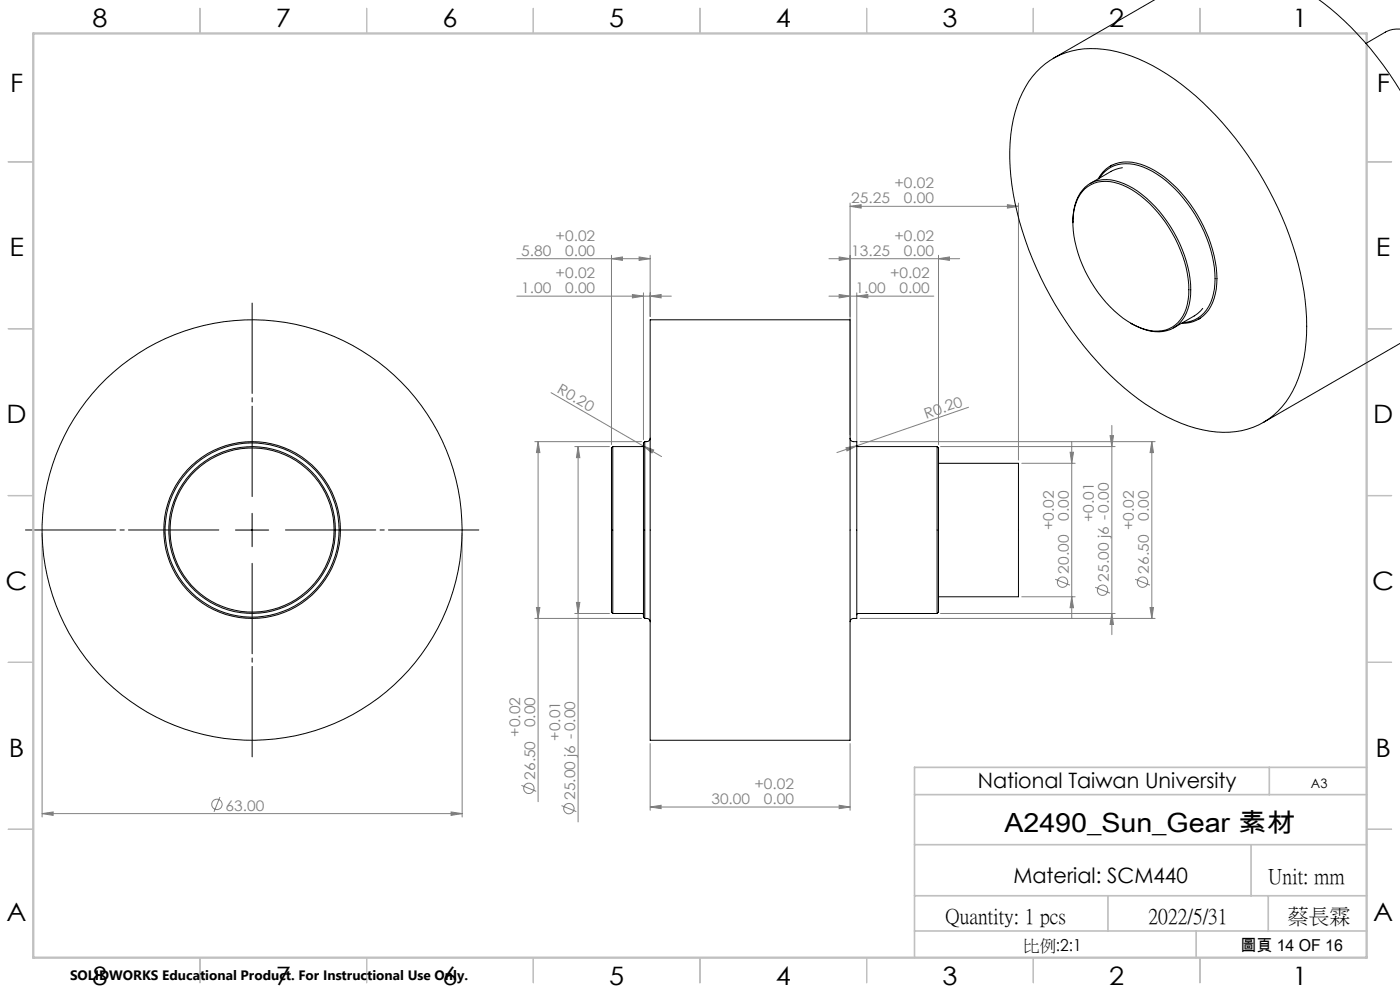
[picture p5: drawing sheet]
<svg xmlns="http://www.w3.org/2000/svg" width="420mm" height="297mm" viewBox="0 0 420 297" stroke-linecap="round" stroke-linejoin="round" font-family="sans-serif">
<g fill="none" stroke="#808080" stroke-width=".3">
<path d="M155 77.5h40.1M183.4 77.5l3.3-.5v1zM183.4 76.5v56.7M191.7 77l3.4 .5-3.4 .5zM195.1 76.5v18.4M248.7 77.5h39.2M251.7 77l3.3 .5-3.3 .5zM255 61.8l3.3-.5v1.1zM255 60.9v69.4M255 61.8h50.5M281.6 77.5l3.2-.5v1zM281.6 76.5v56.7"/>
<path d="M302.2 61.3l3.3 .5-3.3 .6zM305.5 60.9v77M155 88.8h46.4M189.7 88.3l3.3 .5-3.3 .5zM193 87.8v44M195.1 88.8l3.2-.5v1zM248.7 88.8h31.4M251.7 88.3l3.3 .5-3.3 .5zM257 88.8l3.4-.5v1zM257 87.8v44.7M165.3 117.7l33.2 19.1M160.4 132.4h32"/>
<path d="M161.4 132.4v107.9M161.4 132.4l.6 3.2h-1.1zM172.4 133.8h10.4M173.4 133.8v112.5M173.4 133.8l.6 3.4h-1.1zM193 133.7l3.1 1.2-.5 .8zM253.8 134.2l3.3-.6-3 1.5zM257.1 133.6l-6 2M258 132.4h88.5M282.2 133.8h52.3M290.5 122.1l-33.4 11.5M306.5 138.8h16"/>
<path d="M321 135.5h1.1l-.6 3.3zM321.5 132.5v52.7M333 130.6h1l-.4 3.2zM333.6 127.5v62.7M345.5 132.4v52.9M345.5 132.4l.5 3.2h-1zM12.6 159.8v85.1M138.6 159.8v85.1M306.5 178.9h16M316.5 173.6l4.5 1.8M321.5 178.9l.6 3.2h-1.1zM328.5 176l4.5 1.8"/>
<path d="M340.5 173.6l4.5 1.8M160.4 185.3h32M160.9 182.1h1.1l-.6 3.2zM172.4 183.9h10.4M172.9 180.5h1.1l-.6 3.4zM258 185.3h88.5M282.2 183.9h52.3M333.6 183.9l.4 3.2h-1zM345 182.1h1l-.5 3.2zM66 238.9l-1.8 4.4M156.4 235.4l4.5 1.8M195.1 222.8v20"/>
<path d="M255 222.8v20M12.6 243.8l3.3-.5v1.1zM12.6 243.8h126M135.3 243.3l3.3 .5-3.3 .6zM168.5 241.4l4.4 1.8M195.1 241.9l3.2-.6v1.1zM195.1 241.9h59.9M251.7 241.3l3.3 .6-3.3 .5z"/>
<circle cx="318.8" cy="174.5" r="1.55"/>
<circle cx="330.8" cy="176.9" r="1.55"/>
<circle cx="342.8" cy="174.5" r="1.55"/>
<circle cx="158.7" cy="236.3" r="1.56"/>
<circle cx="65.1" cy="241.1" r="1.55"/>
<circle cx="170.7" cy="242.3" r="1.55"/>
</g>
<path d="M65.6 158.8h-58M75.6 148.8v-58M85.6 158.8h58M75.6 168.8v58" fill="none" stroke="#000" stroke-width=".3" stroke-dasharray="30.5 1.3 1.3 1.3" stroke-dashoffset="3.4"/>
<path d="M70.6 158.9h10M75.6 153.8v10.1" fill="none" stroke="#000" stroke-width=".3"/>
<g fill="none" stroke="#c0c0c0" stroke-width=".35">
<path d="M60 2.5v7.5M110 2.5v7.5M160 2.5v7.5M210 2.5v7.5M260 2.5v7.5M310 2.5v7.5M360 2.5v7.5M2.5 48.5h7.5M410 48.5h7.5M2.5 98.5h7.5M410 98.5h7.5M2.5 148.5h7.5"/>
<path d="M410 148.5h7.5M2.5 198.5h7.5M410 198.5h7.5M2.5 248.5h7.5M410 248.5h7.5M60 287v7.5M110 287v7.5M160 287v7.5M210 287v7.5M260 287v7.5M310 287v7.5M360 287v7.5"/>
</g>
<path d="M274.4 238.2h135.6M380.8 230v8.2M410 230h-135.6v56.9M274.4 253.1h135.6M375.3 253.1v15.4M274.4 279h135.7M274.4 268.5h135.6M332.4 268.5v10.5M358.8 279v8M380.5 268.5v10.5" fill="none" stroke="#c0c0c0" stroke-width=".5"/>
<path d="M10 10h400v277h-400z" fill="none" stroke="#c0c0c0" stroke-width=".7"/>
<g fill="#808080">
<path d="M193 133.7l3.1 1.2-.5 .8z"/>
<path d="M253.8 134.2l3.3-.6-3 1.5z"/>
<path d="M195.1 88.8l3.2-.5v1zM189.7 88.3l3.3 .5-3.3 .5zM191.7 77l3.4 .5-3.4 .5zM183.4 77.5l3.3-.5v1zM281.6 77.5l3.2-.5v1zM251.7 77l3.3 .5-3.3 .5zM302.2 61.3l3.3 .5-3.3 .6zM255 61.8l3.3-.5v1.1z"/>
<path d="M12.6 243.8l3.3-.5v1.1zM135.3 243.3l3.3 .5-3.3 .6zM195.1 241.9l3.2-.6v1.1zM251.7 241.3l3.3 .6-3.3 .5zM251.7 88.3l3.3 .5-3.3 .5zM257 88.8l3.4-.5v1z"/>
<path d="M161.4 132.4l.6 3.2h-1.1zM160.9 182.1h1.1l-.6 3.2zM173.4 133.8l.6 3.4h-1.1zM172.9 180.5h1.1l-.6 3.4zM345.5 132.4l.5 3.2h-1zM345 182.1h1l-.5 3.2zM333 130.6h1l-.4 3.2zM333.6 183.9l.4 3.2h-1zM321 135.5h1.1l-.6 3.3zM321.5 178.9l.6 3.2h-1.1z"/>
</g>
<g fill="none" stroke="#000" stroke-width=".3">
<path d="M346.4 -.1l-30.4 17.6M395.7 0a94.8 94.8 0 0 1 24.3 27.1M420 8.7a7.7 7.7 0 0 0-4.4 .9l-5.8 3.4M310.9 21.6a22.6 22.6 0 0 1 20.1-6.8 51.3 51.3 0 0 1 25.6 12.2 102.5 102.5 0 0 1 34.9 63 46.8 46.8 0 0 1-3.7 27.2 22.7 22.7 0 0 1-24.9 12 53.5 53.5 0 0 1-25.6-13 103.1 103.1 0 0 1-33.7-60.7 48.3 48.3 0 0 1 3.1-27.7 23 23 0 0 1 4.2-6.2zM325.5 56.5a10.5 10.5 0 0 1 11.4-1 35.7 35.7 0 0 1 17.3 19.5 25.1 25.1 0 0 1 1.2 18.7 9.2 9.2 0 0 1-11.8 5 30.4 30.4 0 0 1-16.3-14.2 34.3 34.3 0 0 1-5.3-20 12.9 12.9 0 0 1 3.5-8zM329.5 53.6a10 10 0 0 1 12.7-4.4 33.4 33.4 0 0 1 16.9 15 36.7 36.7 0 0 1 5.8 22.4 11 11 0 0 1-6.9 9.8l-3.6 .5M329.8 53.4a9.4 9.4 0 0 1 10.4-4.1 28.7 28.7 0 0 1 16.1 11.7 38.3 38.3 0 0 1 8.2 24.1 11.9 11.9 0 0 1-6 10.7l-2.2 .7-1.5 .2M333.5 49.5l-.4 .3M336.7 50.3l-3 .9-6.6 3.8M321.9 66.7a13.7 13.7 0 0 1 4.6-11.4 11.7 11.7 0 0 1 12 .4 37.8 37.8 0 0 1 16.9 20.9 24.7 24.7 0 0 1 .5 17.2 9.3 9.3 0 0 1-11.9 5.2l-2.7-1.1-2-1M195.1 95.8h59.9v126.1h-59.9zM360.1 95.4l-.5 .3"/>
<path d="M360.8 92.4l-1.5 1.6-1 .7-6.3 3.6M420 102.9l-41 23.7M183.8 133.8v50.1M183.8 133.8l-.4 .5v49.1l.4 .5M193 133.5l-.3 .3h-8.9M193.4 132.4v52.9M193.4 132.4l-.4 .3v52.3l.4 .3M195.1 131.3a1.09 1.09 0 0 1-1.1 1.1h-.6M255 131.3a1.09 1.09 0 0 0 1 1.1h1v52.9h-1a1.02 1.02 0 0 0-1 1M257 133.5l.4 .3h23.7M281.1 133.8v50.1M281.1 133.8l.5 .5v49.1l-.5 .5"/>
<path d="M281.6 138.8h23.9v40.1h-23.9M183.8 183.9h9l.2 .4M193.4 185.3a1.21 1.21 0 0 1 1.6 .9l.1 .1M281.1 183.9h-23.8l-.3 .4"/>
<circle cx="75.6" cy="158.9" r="25"/>
<circle cx="75.6" cy="158.9" r="26.5"/>
<circle cx="75.6" cy="158.9" r="24.6"/>
<circle cx="75.6" cy="158.9" r="63"/>
<circle cx="75.6" cy="158.8" r="26.1"/>
</g>
<text font-size="7.9" x="301.3" y="249.3">A2490_Sun_Gear 素材</text>
<g font-size="7.6">
<text x="27.7" y="8.2">8</text>
<text x="82.7" y="8.2">7</text>
<text x="132.7" y="8.2">6</text>
<text x="182.7" y="8.2">5</text>
<text x="232.7" y="8.2">4</text>
<text x="282.7" y="8.2">3</text>
<text x="332.7" y="8.2">2</text>
<text x="387.7" y="8.2">1</text>
<text x="3" y="27.5">F</text>
<text x="413" y="27.5">F</text>
<text x="2.8" y="76.7">E</text>
<text x="412.8" y="76.7">E</text>
<text x="2" y="126.7">D</text>
<text x="412" y="126.7">D</text>
<text x="1.7" y="176.7">C</text>
<text x="411.7" y="176.7">C</text>
<text x="2.7" y="226.7">B</text>
<text x="412.7" y="226.7">B</text>
<text x="2" y="276">A</text>
<text x="412" y="276">A</text>
<text x="27.7" y="295.2">8</text>
<text x="82.7" y="295.2">7</text>
<text x="132.7" y="295.2">6</text>
<text x="182.7" y="295.2">5</text>
<text x="232.7" y="295.2">4</text>
<text x="282.7" y="295.2">3</text>
<text x="332.7" y="295.2">2</text>
<text x="387.7" y="295.2">1</text>
</g>
<g font-size="6.3">
<text x="293.3" y="236.3">National Taiwan University</text>
<text x="304" y="264.7">Material: SCM440</text>
<text x="380.5" y="264.6">Unit: mm</text>
<text x="283.7" y="276.6">Quantity: 1 pcs</text>
<text x="344.6" y="276.6">2022/5/31</text>
<text x="386.3" y="276.6">蔡長霖</text>
</g>
<g font-size="4.9">
<text x="307" y="285">比例:2:1</text>
<text x="372.1" y="285.1">圖頁 14 OF 16</text>
</g>
<g font-size="4.4" fill="#808080">
<text x="268.3" y="56.4">+0.02</text>
<text x="255.4" y="60.9">25.25</text>
<text x="271.1" y="61">0.00</text>
<text x="156.4" y="76.6">5.80</text>
<text x="166.7" y="72.1">+0.02</text>
<text x="169.5" y="76.6">0.00</text>
<text x="255.4" y="76.6">13.25</text>
<text x="268.3" y="72.1">+0.02</text>
<text x="271.1" y="76.6">0.00</text>
<text x="166.7" y="83.4">+0.02</text>
<text x="267" y="83.4">+0.02</text>
<text x="156.3" y="87.8">1.00</text>
<text x="169.5" y="87.9">0.00</text>
<text x="256.7" y="87.8">1.00</text>
<text x="269.8" y="87.9">0.00</text>
<text x="166.9" y="117.6" transform="rotate(30 166.9 117.6)">R0.20</text>
<text x="277.8" y="125.5" transform="rotate(-19 277.8 125.5)">R0.20</text>
<text x="316.2" y="159" transform="rotate(-90 316.2 159)">+0.02</text>
<text x="320.7" y="156.1" transform="rotate(-90 320.7 156.1)">0.00</text>
<text x="328.2" y="156.5" transform="rotate(-90 328.2 156.5)">+0.01</text>
<text x="340.2" y="159" transform="rotate(-90 340.2 159)">+0.02</text>
<text x="344.7" y="156.1" transform="rotate(-90 344.7 156.1)">0.00</text>
<text x="320.6" y="171.9" transform="rotate(-90 320.6 171.9)">20.00</text>
<text x="344.6" y="171.9" transform="rotate(-90 344.6 171.9)">26.50</text>
<text x="332.6" y="174.3" transform="rotate(-90 332.6 174.3)">25.00 j6 -0.00</text>
<text x="156.1" y="220.8" transform="rotate(-90 156.1 220.8)">+0.02</text>
<text x="160.6" y="217.9" transform="rotate(-90 160.6 217.9)">0.00</text>
<text x="168.1" y="222" transform="rotate(-90 168.1 222)">+0.01</text>
<text x="160.5" y="233.7" transform="rotate(-90 160.5 233.7)">26.50</text>
<text x="172.5" y="239.8" transform="rotate(-90 172.5 239.8)">25.00 j6 -0.00</text>
<text x="226.4" y="236.4">+0.02</text>
<text x="67.7" y="242.9">63.00</text>
<text x="213.4" y="240.9">30.00</text>
<text x="229.2" y="241">0.00</text>
</g>
<text font-size="4.1" x="21" y="293.7">SOLIDWORKS Educational Product. For Instructional Use Only.</text>
<text font-size="3.9" x="393.3" y="236.2">A3</text>
</svg>
